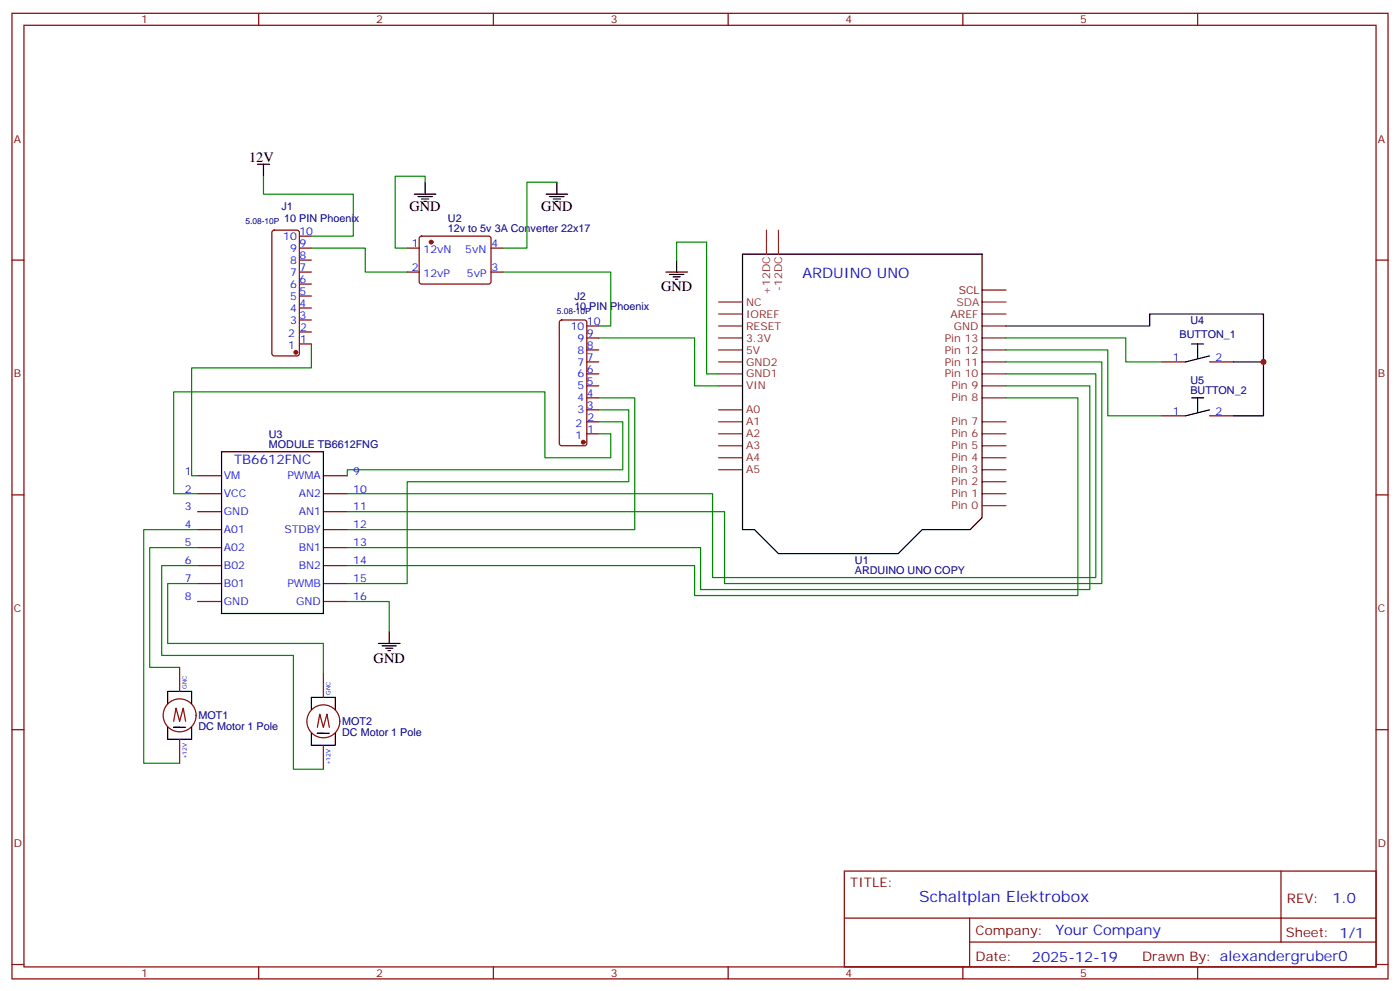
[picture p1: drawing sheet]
<svg xmlns="http://www.w3.org/2000/svg" width="412mm" height="292mm" viewBox="0 0 412 292" stroke-linecap="round" stroke-linejoin="round" font-family="sans-serif">
<g fill="none" stroke="#870000" stroke-width=".35">
<path d="M3.5 3.9h405.4v284.4h-405.4zM7.1 7.4h398.2v277.3h-398.2zM76.2 3.9v3.5M145.3 3.9v3.5M214.5 3.9v3.5M283.6 3.9v3.5M352.8 3.9v3.5M3.5 76.6h3.6M80.3 68l.5-.2h6.7l.5 .2 .2 .5v35.6l-.2 .5-.5 .2h-6.7l-.5-.2-.2-.5v-35.6zM88.2 76.6h3.5M88.2 73.1h3.5M88.2 69.5h3.5"/>
<path d="M119.9 73.1h3.6M123.7 69.7l.5-.2 20 .1 .4 .6v13l-.7 .4h-20l-.4-.7v-12.7zM144.6 73.1h3.6M405.3 76.6h3.6M88.2 97.8h3.5M88.2 94.2h3.5M88.2 90.7h3.5M88.2 87.2h3.5M88.2 83.6h3.5M88.2 80.1h3.5M119.9 80.1h3.6M144.6 80.1h3.6"/>
<path d="M165 94.4l.5-.2h6.7l.5 .2 .2 .5v35.7l-.3 .5-.4 .2h-6.7l-.5-.3-.3-.4v-35.7zM172.9 99.5h3.5M172.9 96h3.5M88.2 101.3h3.5M172.9 117.2h3.5M172.9 113.6h3.5M172.9 110.1h3.5M172.9 106.6h3.5M172.9 103h3.5M342.2 106.6h7M356.3 106.6h7.1M172.9 127.7h3.5"/>
<path d="M172.9 124.2h3.5M172.9 120.7h3.5M342.2 122.4h7M356.3 122.4h7.1M3.5 145.7h3.6M58.2 140.1h7.1M58.2 145.4h7.1M58.2 150.7h7.1M58.2 156h7.1M95.2 140.1h7.1M95.2 145.4h7.1M95.2 150.7h7.1"/>
<path d="M95.2 156h7.1M405.3 145.7h3.6M58.2 161.3h7.1M58.2 166.5h7.1M58.2 171.8h7.1M58.2 177.1h7.1M95.2 161.3h7.1M95.2 166.5h7.1M95.2 171.8h7.1M95.2 177.1h7.1M52.9 196.5v7.1M95.2 198.3v7.1"/>
<path d="M3.5 214.9h3.6M51.2 212.4l.7-3.9 1 3.9 1.1-3.9 .7 3.9M52.9 217.7v7.1M93.5 214.2l.7-3.9 1 3.9 1.1-3.9 .7 3.9M95.2 219.5v7M405.3 214.9h3.6M248.7 256.5h156.6v28.2h-156.6zM377.3 256.5v20.9M248.7 270.4h156.5M285.6 277.4h119.6M285.6 270.4v14.1M3.5 284h3.6"/>
<path d="M76.2 284.7v3.6M145.3 284.7v3.6M214.5 284.7v3.6M283.6 284.7v3.6M352.8 284.7v3.6M405.3 284h3.6"/>
<circle cx="52.9" cy="210.6" r="4.9"/>
<circle cx="95.2" cy="212.4" r="4.9"/>
</g>
<g fill="none" stroke="#000" stroke-width=".35">
<path d="M75.8 48.4h3.6M77.6 48.4v3.5M122.1 57.2h6.3M123.1 57.9h4.3M124.2 58.6h2.1M124.9 59.3h.7M125.2 53.7v3.5M160.9 57.2h6.3M161.9 57.9h4.3M163 58.6h2.1M163.7 59.3h.7M164 53.7v3.5"/>
<path d="M199.3 76.6v3.5M218.7 74.8h70.6v77.6l-3.5 3.6h-14.2l-7 7h-35.3l-7.1-7h-3.5zM196.1 80.1h6.4M197.2 80.8h4.2M198.3 81.5h2.1M199 82.2h.7M296.3 96h42.4v-3.5h33.5v29.9h-8.8M351 101.3h3.5M351 117.2h3.5M352.8 101.3v4.2M352.8 117.2v4.2M356.3 104.8l-7.1 1.8"/>
<path d="M363.4 106.6h8.8M65.3 133h29.9v47.7h-29.9zM356.3 120.7l-7.1 1.7M111.5 189.5h6.3M112.5 190.2h4.3M113.6 190.9h2.1M114.3 191.6h.7M114.7 185.9v3.6M49.4 214.2v3.5h7v-3.5M49.4 207.1v-3.5h7v3.5M52.9 214.2h-1.7h3.5M91.7 215.9v3.6h7.1v-3.6"/>
<path d="M91.7 208.9v-3.5h7.1v3.5M95.2 215.9h-1.7h3.5"/>
</g>
<g fill="#870000" stroke="#870000" stroke-width=".35">
<circle cx="87.1" cy="103.8" r=".53"/>
<circle cx="171.8" cy="130.2" r=".53"/>
<circle cx="127" cy="71.3" r=".53"/>
</g>
<g fill="none" stroke="#008700" stroke-width=".35">
<path d="M77.6 51.9v5.3h26.5v12.3h-12.4M125.2 53.7v-1.8h-8.8v21.2h3.5M164 53.7h-8.8v19.4h-7M91.7 73.1h15.9v7h12.3M199.3 76.6v-5.3h8.8v38.8h3.6M148.2 80.1h31.7v15.9h-3.5M176.4 99.5h28.2v14.1h7.1M296.3 99.5h35.3v7.1h10.6M91.7 101.3v7h-35.3v31.8h1.8M176.4 117.2h10.6v38.8h-84.7M296.3 103h30v19.4h15.9M296.3 106.6h28.3v65.2h-111.2v-21.1h-111.1"/>
<path d="M296.3 110.1h26.5v60h-112.9v-24.7h-107.6M296.3 113.6h24.7v60h-114.6v-12.3h-104.1M296.3 117.2h21.2v58.2h-112.9v-8.9h-102.3M176.4 127.7h3.5v7.1h-19.4v-19.4h-109.3v30h7M176.4 124.2h7v14.1h-81.1v1.8M176.4 120.7h8.8v21.2h-65.3v29.9h-17.6M58.2 156h-15.9v68.8h10.6M58.2 161.3h-14.1v35.2h8.8M58.2 166.5h-10.6v26.5h38.8v33.5h8.8M58.2 171.8h-8.8v17.7h45.8v8.8M102.3 177.1h12.4v8.8"/>
</g>
<g fill="none" stroke="#8c2424" stroke-width=".35">
<path d="M225.8 67.8v7M229.3 67.8v7M211.7 99.5h7M211.7 96h7M211.7 92.5h7M211.7 88.9h7M289.3 99.5h7M289.3 96h7M289.3 92.5h7M211.7 113.6h7M211.7 110.1h7M211.7 106.6h7"/>
<path d="M211.7 103h7M289.3 117.2h7M289.3 113.6h7M289.3 110.1h7M289.3 106.6h7M289.3 103h7M211.7 138.3h7M211.7 134.8h7M211.7 131.3h7M211.7 127.7h7M211.7 124.2h7M211.7 120.7h7"/>
<path d="M289.3 138.3h7M289.3 134.8h7M289.3 131.3h7M289.3 127.7h7M289.3 124.2h7M289.3 145.4h7M289.3 141.9h7M289.3 148.9h7"/>
</g>
<path d="M289.3 88.9h7" fill="none" stroke="#933" stroke-width=".35"/>
<path d="M289.3 85.4h7" fill="none" stroke="#900" stroke-width=".35"/>
<circle cx="372.2" cy="106.6" r=".88" fill="#c00"/>
<text font-size="4.6" fill="#00f" x="270.8" y="265.5">Schaltplan Elektrobox</text>
<g font-size="4.2">
<text x="73.4" y="47.7">12V</text>
<text x="120.6" y="62.1">GND</text>
<text x="159.5" y="62.1">GND</text>
<text x="194.7" y="85.8">GND</text>
<text x="110.1" y="195.1">GND</text>
</g>
<g font-size="4.2" fill="#00f">
<text x="236.4" y="81.9">ARDUINO UNO</text>
<text x="392.5" y="265.8">1.0</text>
<text x="310.9" y="275.3">Your Company</text>
<text x="304" y="283.1">2025-12-19</text>
</g>
<text font-size="3.9" fill="#00f" x="69" y="136.6">TB6612FNC</text>
<g font-size="3.9" fill="#800">
<text x="250.5" y="261.1">TITLE:</text>
<text x="379.1" y="265.8">REV:</text>
<text x="287.4" y="275.3">Company:</text>
<text x="378.7" y="275.9">Sheet: 1/1</text>
<text x="287.4" y="283">Date:</text>
<text x="336.4" y="283.1">Drawn By: alexandergruber0</text>
</g>
<g font-size="3.2" fill="#800">
<text x="41.6" y="6.9">1</text>
<text x="110.8" y="6.9">2</text>
<text x="179.9" y="6.9">3</text>
<text x="249.1" y="6.9">4</text>
<text x="318.2" y="6.9">5</text>
<text x="4.1" y="42">A</text>
<text x="405.9" y="42">A</text>
<text x="4.1" y="111.2">B</text>
<text x="405.9" y="111.2">B</text>
<text x="4.1" y="180.3">C</text>
<text x="405.9" y="180.3">C</text>
<text x="4.1" y="249.4">D</text>
<text x="405.9" y="249.4">D</text>
<text x="41.6" y="287.7">1</text>
<text x="110.8" y="287.7">2</text>
<text x="179.9" y="287.7">3</text>
<text x="249.1" y="287.7">4</text>
<text x="318.2" y="287.7">5</text>
</g>
<g font-size="3.2" fill="#000080">
<text x="82.9" y="61.9">J1</text>
<text x="83.7" y="65.5">10 PIN Phoenix</text>
<text x="132" y="65.3">U2</text>
<text x="132" y="68.4">12v to 5v 3A Converter 22x17</text>
<text x="169.2" y="88.3">J2</text>
<text x="169.2" y="91.4">10 PIN Phoenix</text>
<text x="350.7" y="95.4">U4</text>
<text x="347.5" y="99.5">BUTTON_1</text>
<text x="350.7" y="113">U5</text>
<text x="350.7" y="116.1">BUTTON_2</text>
<text x="79.2" y="132">MODULE TB6612FNG</text>
<text x="79.2" y="128.9">U3</text>
<text x="251.8" y="166.1">U1</text>
<text x="251.8" y="169.2">ARDUINO UNO COPY</text>
<text x="58.5" y="215">DC Motor 1 Pole</text>
<text x="58.5" y="211.8">MOT1</text>
<text x="100.8" y="213.5">MOT2</text>
<text x="100.8" y="216.8">DC Motor 1 Pole</text>
</g>
<g font-size="3.2" fill="#00f">
<text x="83.5" y="70.6">10</text>
<text x="88.2" y="69.2">10</text>
<text x="85.5" y="77.6">8</text>
<text x="85.5" y="74.1">9</text>
<text x="88.2" y="76.2">8</text>
<text x="88.2" y="72.7">9</text>
<text x="121.3" y="72.7">1</text>
<text x="124.8" y="74.5">12vN</text>
<text x="137.1" y="74.5">5vN</text>
<text x="144.8" y="72.7">4</text>
<text x="85.5" y="81.2">7</text>
<text x="88.2" y="83.3">6</text>
<text x="88.2" y="79.8">7</text>
<text x="121.3" y="79.8">2</text>
<text x="124.8" y="81.5">12vP</text>
<text x="137.5" y="81.5">5vP</text>
<text x="144.8" y="79.8">3</text>
<text x="85.5" y="88.2">5</text>
<text x="85.5" y="84.7">6</text>
<text x="88.2" y="86.8">5</text>
<text x="85.5" y="95.3">3</text>
<text x="85.5" y="91.8">4</text>
<text x="88.2" y="93.9">3</text>
<text x="88.2" y="90.3">4</text>
<text x="172.9" y="95.6">10</text>
<text x="84.9" y="99.2">2</text>
<text x="88.4" y="100.9">1</text>
<text x="88.4" y="97.4">2</text>
<text x="168.1" y="97">10</text>
<text x="170.1" y="100.6">9</text>
<text x="172.9" y="99.2">9</text>
<text x="84.9" y="102.7">1</text>
<text x="170.1" y="107.6">7</text>
<text x="170.1" y="104.1">8</text>
<text x="172.9" y="106.2">7</text>
<text x="172.9" y="102.7">8</text>
<text x="345.5" y="106.2">1</text>
<text x="358.1" y="106.2">2</text>
<text x="170.1" y="111.2">6</text>
<text x="172.9" y="113.3">5</text>
<text x="172.9" y="109.7">6</text>
<text x="170.1" y="118.2">4</text>
<text x="170.1" y="114.7">5</text>
<text x="172.9" y="116.8">4</text>
<text x="169.5" y="125.6">2</text>
<text x="170.1" y="121.7">3</text>
<text x="172.9" y="120.3">3</text>
<text x="173" y="123.9">2</text>
<text x="345.5" y="122.1">1</text>
<text x="358.1" y="122.1">2</text>
<text x="169.5" y="129.2">1</text>
<text x="173" y="127.4">1</text>
<text x="54.4" y="139.7">1</text>
<text x="66" y="141.1">VM</text>
<text x="84.7" y="141.1">PWMA</text>
<text x="104.1" y="139.7">9</text>
<text x="54.4" y="145">2</text>
<text x="66" y="146.4">VCC</text>
<text x="88" y="146.4">AN2</text>
<text x="104.1" y="145">10</text>
<text x="54.4" y="150.3">3</text>
<text x="54.4" y="155.6">4</text>
<text x="66" y="151.7">GND</text>
<text x="88" y="151.7">AN1</text>
<text x="104.1" y="150.3">11</text>
<text x="104.1" y="155.6">12</text>
<text x="54.4" y="160.9">5</text>
<text x="66" y="157">A01</text>
<text x="83.8" y="157">STDBY</text>
<text x="104.1" y="160.9">13</text>
<text x="54.4" y="166.2">6</text>
<text x="66" y="162.3">A02</text>
<text x="66" y="167.6">B02</text>
<text x="88" y="162.3">BN1</text>
<text x="88" y="167.6">BN2</text>
<text x="104.1" y="166.2">14</text>
<text x="54.4" y="171.5">7</text>
<text x="66" y="172.9">B01</text>
<text x="84.6" y="172.9">PWMB</text>
<text x="104.1" y="171.5">15</text>
<text x="54.4" y="176.8">8</text>
<text x="66" y="178.2">GND</text>
<text x="87.3" y="178.2">GND</text>
<text x="104.1" y="176.8">16</text>
</g>
<g font-size="3.2" fill="#8d2323">
<text x="219.8" y="90">NC</text>
<text x="226.8" y="86.8" transform="rotate(-90 226.8 86.8)">+12DC</text>
<text x="230.4" y="85.7" transform="rotate(-90 230.4 85.7)">-12DC</text>
<text x="219.8" y="93.5">IOREF</text>
<text x="280" y="93.5">AREF</text>
<text x="219.8" y="100.6">3.3V</text>
<text x="219.8" y="97">RESET</text>
<text x="278.3" y="100.6">Pin 13</text>
<text x="280.9" y="97">GND</text>
<text x="219.8" y="107.6">GND2</text>
<text x="219.8" y="104.1">5V</text>
<text x="278.3" y="107.6">Pin 11</text>
<text x="278.3" y="104.1">Pin 12</text>
<text x="219.8" y="111.2">GND1</text>
<text x="278.3" y="111.2">Pin 10</text>
<text x="219.8" y="114.7">VIN</text>
<text x="280.3" y="118.2">Pin 8</text>
<text x="280.3" y="114.7">Pin 9</text>
<text x="219.8" y="125.3">A1</text>
<text x="219.8" y="121.7">A0</text>
<text x="280.3" y="125.3">Pin 7</text>
<text x="219.8" y="128.8">A2</text>
<text x="280.3" y="128.8">Pin 6</text>
<text x="219.8" y="135.9">A4</text>
<text x="219.8" y="132.3">A3</text>
<text x="280.3" y="135.9">Pin 4</text>
<text x="280.3" y="132.3">Pin 5</text>
<text x="219.8" y="139.4">A5</text>
<text x="280.3" y="142.9">Pin 2</text>
<text x="280.3" y="139.4">Pin 3</text>
<text x="280.3" y="146.4">Pin 1</text>
<text x="280.3" y="150">Pin 0</text>
</g>
<text font-size="3.2" fill="#933" x="281.8" y="90">SDA</text>
<text font-size="3.2" fill="#900" x="282.4" y="86.5">SCL</text>
<g font-size="2.5" fill="#000080">
<text x="72.3" y="66">5.08-10P</text>
<text x="164" y="92.5">5.08-10P</text>
</g>
<g font-size="1.8" fill="#00f">
<text x="55" y="202.9" transform="rotate(-90 55 202.9)">GNC</text>
<text x="97.4" y="204.6" transform="rotate(-90 97.4 204.6)">GNC</text>
<text x="55" y="223.6" transform="rotate(-90 55 223.6)">+12V</text>
<text x="97.4" y="225.4" transform="rotate(-90 97.4 225.4)">+12V</text>
</g>
</svg>
